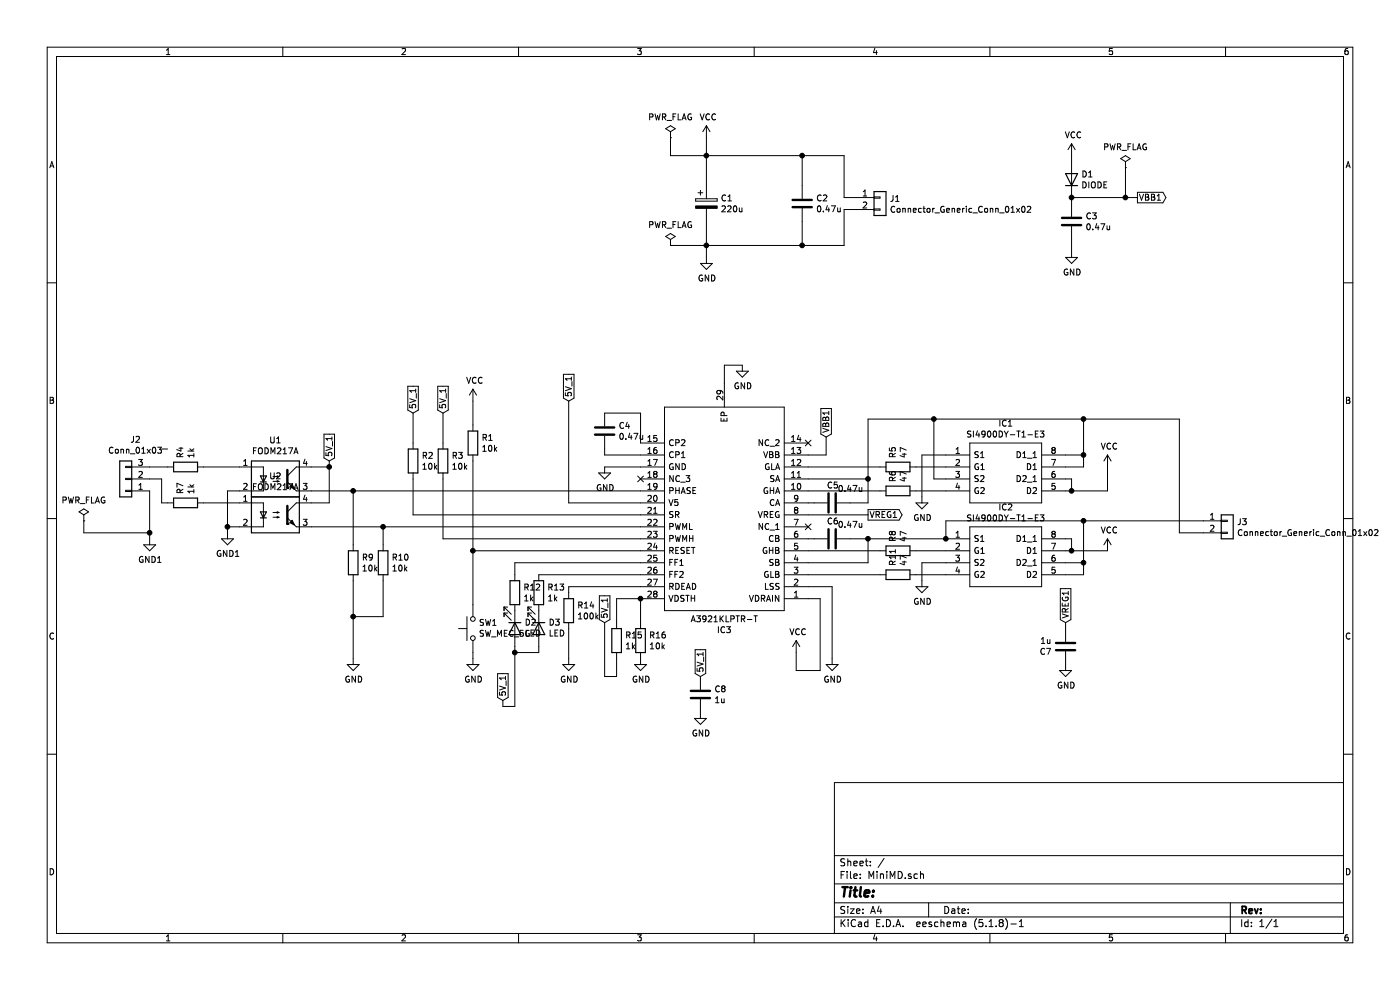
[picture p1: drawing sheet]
EESchema Schematic File Version 4
EELAYER 30 0
EELAYER END
$Descr A4 11693 8268
encoding utf-8
Sheet 1 1
Title ""
Date ""
Rev ""
Comp ""
Comment1 ""
Comment2 ""
Comment3 ""
Comment4 ""
$EndDescr
$Comp
L Device:C C4
U 1 1
P 5500 3600
F 0 "C4" H 5615 3646 50  0000 L CNN
F 1 "0.47u" H 5615 3555 50  0000 L CNN
F 2 "Capacitor_SMD:C_1206_3216Metric" H 5538 3450 50  0001 C CNN
F 3 "~" H 5500 3600 50  0001 C CNN
	1    5500 3600
	1    0    0    -1  
$EndComp
Wire Wire Line
	5800 3700 5800 3450
Wire Wire Line
	5800 3450 5500 3450
Wire Wire Line
	5500 3750 5500 3800
Wire Wire Line
	5500 3800 5800 3800
$Comp
L power:GND #PWR07
U 1 1
P 5500 3900
F 0 "#PWR07" H 5500 3650 50  0001 C CNN
F 1 "GND" H 5505 3727 50  0000 C CNN
F 2 "" H 5500 3900 50  0001 C CNN
F 3 "" H 5500 3900 50  0001 C CNN
	1    5500 3900
	1    0    0    -1  
$EndComp
Wire Wire Line
	5800 3900 5500 3900
$Comp
L Device:R R3
U 1 1
P 4150 3850
F 0 "R3" H 4220 3896 50  0000 L CNN
F 1 "10k" H 4220 3805 50  0000 L CNN
F 2 "Resistor_SMD:R_0603_1608Metric" V 4080 3850 50  0001 C CNN
F 3 "~" H 4150 3850 50  0001 C CNN
	1    4150 3850
	1    0    0    -1  
$EndComp
$Comp
L Device:R R2
U 1 1
P 3900 3850
F 0 "R2" H 3970 3896 50  0000 L CNN
F 1 "10k" H 3970 3805 50  0000 L CNN
F 2 "Resistor_SMD:R_0603_1608Metric" V 3830 3850 50  0001 C CNN
F 3 "~" H 3900 3850 50  0001 C CNN
	1    3900 3850
	1    0    0    -1  
$EndComp
$Comp
L Device:R R9
U 1 1
P 3400 4700
F 0 "R9" H 3470 4746 50  0000 L CNN
F 1 "10k" H 3470 4655 50  0000 L CNN
F 2 "Resistor_SMD:R_0603_1608Metric" V 3330 4700 50  0001 C CNN
F 3 "~" H 3400 4700 50  0001 C CNN
	1    3400 4700
	1    0    0    -1  
$EndComp
Wire Wire Line
	3400 4100 3400 4550
Wire Wire Line
	3900 3450 3900 3700
Wire Wire Line
	3650 4400 3650 4550
Wire Wire Line
	3400 4850 3400 5150
Wire Wire Line
	3900 4000 3900 4300
Wire Wire Line
	3650 4850 3650 5150
Connection ~ 3400 4100
$Comp
L power:GND #PWR015
U 1 1
P 3400 5500
F 0 "#PWR015" H 3400 5250 50  0001 C CNN
F 1 "GND" H 3405 5327 50  0000 C CNN
F 2 "" H 3400 5500 50  0001 C CNN
F 3 "" H 3400 5500 50  0001 C CNN
	1    3400 5500
	1    0    0    -1  
$EndComp
Wire Wire Line
	5800 4200 5200 4200
Wire Wire Line
	3200 3850 3200 3900
Wire Wire Line
	3200 3900 3050 3900
Wire Wire Line
	3200 4200 3050 4200
$Comp
L Device:R R10
U 1 1
P 3650 4700
F 0 "R10" H 3720 4746 50  0000 L CNN
F 1 "10k" H 3720 4655 50  0000 L CNN
F 2 "Resistor_SMD:R_0603_1608Metric" V 3580 4700 50  0001 C CNN
F 3 "~" H 3650 4700 50  0001 C CNN
	1    3650 4700
	1    0    0    -1  
$EndComp
$Comp
L Device:R R14
U 1 1
P 5200 5100
F 0 "R14" H 5270 5146 50  0000 L CNN
F 1 "100k" H 5270 5055 50  0000 L CNN
F 2 "Resistor_SMD:R_0603_1608Metric" V 5130 5100 50  0001 C CNN
F 3 "~" H 5200 5100 50  0001 C CNN
	1    5200 5100
	1    0    0    -1  
$EndComp
$Comp
L power:GND #PWR017
U 1 1
P 5200 5500
F 0 "#PWR017" H 5200 5250 50  0001 C CNN
F 1 "GND" H 5205 5327 50  0000 C CNN
F 2 "" H 5200 5500 50  0001 C CNN
F 3 "" H 5200 5500 50  0001 C CNN
	1    5200 5500
	1    0    0    -1  
$EndComp
$Comp
L power:GND #PWR018
U 1 1
P 5800 5500
F 0 "#PWR018" H 5800 5250 50  0001 C CNN
F 1 "GND" H 5805 5327 50  0000 C CNN
F 2 "" H 5800 5500 50  0001 C CNN
F 3 "" H 5800 5500 50  0001 C CNN
	1    5800 5500
	1    0    0    -1  
$EndComp
Wire Wire Line
	5800 5000 5800 5200
Wire Wire Line
	5200 3350 5200 4200
$Comp
L Device:R R1
U 1 1
P 4400 3700
F 0 "R1" H 4470 3746 50  0000 L CNN
F 1 "10k" H 4470 3655 50  0000 L CNN
F 2 "Resistor_SMD:R_0603_1608Metric" V 4330 3700 50  0001 C CNN
F 3 "~" H 4400 3700 50  0001 C CNN
	1    4400 3700
	1    0    0    -1  
$EndComp
Wire Wire Line
	4400 3350 4400 3550
Wire Wire Line
	4400 3850 4400 4600
Wire Wire Line
	5200 4900 5200 4950
$Comp
L Device:LED D2
U 1 1
P 4750 5250
F 0 "D2" V 4697 5330 50  0000 L CNN
F 1 "LED" V 4788 5330 50  0000 L CNN
F 2 "LED_SMD:LED_0603_1608Metric" H 4750 5250 50  0001 C CNN
F 3 "~" H 4750 5250 50  0001 C CNN
	1    4750 5250
	0    1    1    0   
$EndComp
$Comp
L Device:LED D3
U 1 1
P 4950 5250
F 0 "D3" V 4897 5330 50  0000 L CNN
F 1 "LED" V 4988 5330 50  0000 L CNN
F 2 "LED_SMD:LED_0603_1608Metric" H 4950 5250 50  0001 C CNN
F 3 "~" H 4950 5250 50  0001 C CNN
	1    4950 5250
	0    1    1    0   
$EndComp
Wire Wire Line
	5800 4700 4750 4700
Wire Wire Line
	5800 4800 4950 4800
$Comp
L Device:R R13
U 1 1
P 4950 4950
F 0 "R13" H 5020 4996 50  0000 L CNN
F 1 "1k" H 5020 4905 50  0000 L CNN
F 2 "Resistor_SMD:R_0603_1608Metric" V 4880 4950 50  0001 C CNN
F 3 "~" H 4950 4950 50  0001 C CNN
	1    4950 4950
	1    0    0    -1  
$EndComp
$Comp
L Device:R R12
U 1 1
P 4750 4950
F 0 "R12" H 4820 4996 50  0000 L CNN
F 1 "1k" H 4820 4905 50  0000 L CNN
F 2 "Resistor_SMD:R_0603_1608Metric" V 4680 4950 50  0001 C CNN
F 3 "~" H 4750 4950 50  0001 C CNN
	1    4750 4950
	1    0    0    -1  
$EndComp
Wire Wire Line
	4750 4700 4750 4800
Wire Wire Line
	4950 5400 4950 5450
Wire Wire Line
	4950 5450 4750 5450
Wire Wire Line
	4750 5450 4750 5400
Wire Wire Line
	3050 4100 3400 4100
Wire Wire Line
	3400 4100 5800 4100
Wire Wire Line
	4150 4500 5800 4500
Wire Wire Line
	4400 4600 5800 4600
Wire Wire Line
	4400 4600 4400 5050
Connection ~ 4400 4600
$Comp
L power:GND #PWR016
U 1 1
P 4400 5500
F 0 "#PWR016" H 4400 5250 50  0001 C CNN
F 1 "GND" H 4405 5327 50  0000 C CNN
F 2 "" H 4400 5500 50  0001 C CNN
F 3 "" H 4400 5500 50  0001 C CNN
	1    4400 5500
	1    0    0    -1  
$EndComp
Wire Wire Line
	5200 5250 5200 5500
Wire Wire Line
	4400 5450 4400 5500
Wire Wire Line
	3400 5150 3400 5500
Connection ~ 3400 5150
$Comp
L Simulation_SPICE:DIODE D1
U 1 1
P 9400 1500
F 0 "D1" V 9354 1580 50  0000 L CNN
F 1 "DIODE" V 9445 1580 50  0000 L CNN
F 2 "Diode_SMD:D_1812_4532Metric" H 9400 1500 50  0001 C CNN
F 3 "~" H 9400 1500 50  0001 C CNN
F 4 "Y" H 9400 1500 50  0001 L CNN "Spice_Netlist_Enabled"
F 5 "D" H 9400 1500 50  0001 L CNN "Spice_Primitive"
	1    9400 1500
	0    1    1    0   
$EndComp
$Comp
L Device:C C3
U 1 1
P 9400 1850
F 0 "C3" H 9515 1896 50  0000 L CNN
F 1 "0.47u" H 9515 1805 50  0000 L CNN
F 2 "Capacitor_SMD:C_1206_3216Metric" H 9438 1700 50  0001 C CNN
F 3 "~" H 9400 1850 50  0001 C CNN
	1    9400 1850
	1    0    0    -1  
$EndComp
Wire Wire Line
	7200 3800 7350 3800
$Comp
L Device:CP C1
U 1 1
P 6350 1700
F 0 "C1" H 6468 1746 50  0000 L CNN
F 1 "220u" H 6468 1655 50  0000 L CNN
F 2 "Capacitor_SMD:CP_Elec_10x10" H 6388 1550 50  0001 C CNN
F 3 "~" H 6350 1700 50  0001 C CNN
	1    6350 1700
	1    0    0    -1  
$EndComp
$Comp
L Device:C C2
U 1 1
P 7150 1700
F 0 "C2" H 7265 1746 50  0000 L CNN
F 1 "0.47u" H 7265 1655 50  0000 L CNN
F 2 "Capacitor_SMD:C_1206_3216Metric" H 7188 1550 50  0001 C CNN
F 3 "~" H 7150 1700 50  0001 C CNN
	1    7150 1700
	1    0    0    -1  
$EndComp
Wire Wire Line
	6350 1300 6350 1550
Wire Wire Line
	6350 2050 6350 1850
Wire Wire Line
	7150 1850 7150 2050
Wire Wire Line
	7150 1300 7150 1550
$Comp
L power:VCC #PWR01
U 1 1
P 6350 1150
F 0 "#PWR01" H 6350 1000 50  0001 C CNN
F 1 "VCC" H 6365 1323 50  0000 C CNN
F 2 "" H 6350 1150 50  0001 C CNN
F 3 "" H 6350 1150 50  0001 C CNN
	1    6350 1150
	1    0    0    -1  
$EndComp
$Comp
L power:GND #PWR04
U 1 1
P 6350 2150
F 0 "#PWR04" H 6350 1900 50  0001 C CNN
F 1 "GND" H 6355 1977 50  0000 C CNN
F 2 "" H 6350 2150 50  0001 C CNN
F 3 "" H 6350 2150 50  0001 C CNN
	1    6350 2150
	1    0    0    -1  
$EndComp
Wire Wire Line
	6350 1150 6350 1300
Connection ~ 6350 1300
Wire Wire Line
	6350 2050 6350 2150
Connection ~ 6350 2050
$Comp
L power:PWR_FLAG #FLG01
U 1 1
P 6050 1150
F 0 "#FLG01" H 6050 1225 50  0001 C CNN
F 1 "PWR_FLAG" H 6050 1323 50  0000 C CNN
F 2 "" H 6050 1150 50  0001 C CNN
F 3 "~" H 6050 1150 50  0001 C CNN
	1    6050 1150
	1    0    0    -1  
$EndComp
Wire Wire Line
	6050 1150 6050 1300
Wire Wire Line
	6050 1300 6350 1300
$Comp
L power:PWR_FLAG #FLG03
U 1 1
P 6050 2050
F 0 "#FLG03" H 6050 2125 50  0001 C CNN
F 1 "PWR_FLAG" H 6050 2223 50  0000 C CNN
F 2 "" H 6050 2050 50  0001 C CNN
F 3 "~" H 6050 2050 50  0001 C CNN
	1    6050 2050
	1    0    0    -1  
$EndComp
Wire Wire Line
	6350 2050 6050 2050
$Comp
L MiniMD-rescue:Connector_Generic_Conn_01x02-CoulombMini-cache J3
U 1 1
P 10700 4350
F 0 "J3" H 10780 4342 50  0000 L CNN
F 1 "Connector_Generic_Conn_01x02" H 10780 4251 50  0000 L CNN
F 2 "Connector_JST:JST_XH_B2B-XH-A_1x02_P2.50mm_Vertical" H 10700 4350 50  0001 C CNN
F 3 "" H 10700 4350 50  0001 C CNN
	1    10700 4350
	1    0    0    -1  
$EndComp
$Comp
L power:VCC #PWR014
U 1 1
P 7100 5450
F 0 "#PWR014" H 7100 5300 50  0001 C CNN
F 1 "VCC" H 7115 5623 50  0000 C CNN
F 2 "" H 7100 5450 50  0001 C CNN
F 3 "" H 7100 5450 50  0001 C CNN
	1    7100 5450
	1    0    0    -1  
$EndComp
Wire Wire Line
	7200 5000 7300 5000
Wire Wire Line
	7300 5000 7300 5600
Wire Wire Line
	7300 5600 7100 5600
Wire Wire Line
	7100 5600 7100 5450
Wire Wire Line
	7200 4900 7400 4900
Wire Wire Line
	7400 4900 7400 5500
$Comp
L Device:R R5
U 1 1
P 7950 3900
F 0 "R5" H 8020 3946 50  0000 L CNN
F 1 "47" H 8020 3855 50  0000 L CNN
F 2 "Resistor_SMD:R_0603_1608Metric" V 7880 3900 50  0001 C CNN
F 3 "~" H 7950 3900 50  0001 C CNN
	1    7950 3900
	0    -1   -1   0   
$EndComp
$Comp
L Device:R R6
U 1 1
P 7950 4100
F 0 "R6" H 8020 4146 50  0000 L CNN
F 1 "47" H 8020 4055 50  0000 L CNN
F 2 "Resistor_SMD:R_0603_1608Metric" V 7880 4100 50  0001 C CNN
F 3 "~" H 7950 4100 50  0001 C CNN
	1    7950 4100
	0    -1   -1   0   
$EndComp
$Comp
L Device:R R8
U 1 1
P 7950 4600
F 0 "R8" H 8020 4646 50  0000 L CNN
F 1 "47" H 8020 4555 50  0000 L CNN
F 2 "Resistor_SMD:R_0603_1608Metric" V 7880 4600 50  0001 C CNN
F 3 "~" H 7950 4600 50  0001 C CNN
	1    7950 4600
	0    -1   -1   0   
$EndComp
$Comp
L Device:R R11
U 1 1
P 7950 4800
F 0 "R11" H 8020 4846 50  0000 L CNN
F 1 "47" H 8020 4755 50  0000 L CNN
F 2 "Resistor_SMD:R_0603_1608Metric" V 7880 4800 50  0001 C CNN
F 3 "~" H 7950 4800 50  0001 C CNN
	1    7950 4800
	0    -1   -1   0   
$EndComp
Wire Wire Line
	8350 4800 8100 4800
Wire Wire Line
	8100 3900 8350 3900
Wire Wire Line
	8100 4100 8350 4100
Wire Wire Line
	8100 4600 8350 4600
Wire Wire Line
	7200 3900 7800 3900
Wire Wire Line
	7200 4100 7800 4100
Wire Wire Line
	7200 4600 7800 4600
Wire Wire Line
	7200 4800 7800 4800
$Comp
L Device:C C5
U 1 1
P 7400 4200
F 0 "C5" V 7515 4246 50  0000 R TNN
F 1 "0.47u" V 7515 4155 50  0000 R CNN
F 2 "Capacitor_SMD:C_1206_3216Metric" H 7438 4050 50  0001 C CNN
F 3 "~" H 7400 4200 50  0001 C CNN
	1    7400 4200
	0    -1   -1   0   
$EndComp
$Comp
L Device:C C6
U 1 1
P 7400 4500
F 0 "C6" V 7515 4546 50  0000 R TNN
F 1 "0.47u" V 7515 4455 50  0000 R CNN
F 2 "Capacitor_SMD:C_1206_3216Metric" H 7438 4350 50  0001 C CNN
F 3 "~" H 7400 4500 50  0001 C CNN
	1    7400 4500
	0    -1   -1   0   
$EndComp
Wire Wire Line
	7200 4200 7250 4200
Wire Wire Line
	7200 4500 7250 4500
Text GLabel 7700 4300 2    50   Output ~ 0
VREG1
Wire Wire Line
	7700 4300 7200 4300
Text GLabel 9350 5200 1    50   Input ~ 0
VREG1
$Comp
L Device:C C7
U 1 1
P 9350 5400
F 0 "C7" H 9465 5446 50  0000 L CNN
F 1 "1u" H 9465 5355 50  0000 L CNN
F 2 "Capacitor_SMD:C_0603_1608Metric" H 9388 5250 50  0001 C CNN
F 3 "~" H 9350 5400 50  0001 C CNN
	1    9350 5400
	-1   0    0    1   
$EndComp
$Comp
L power:GND #PWR020
U 1 1
P 9350 5550
F 0 "#PWR020" H 9350 5300 50  0001 C CNN
F 1 "GND" H 9355 5377 50  0000 C CNN
F 2 "" H 9350 5550 50  0001 C CNN
F 3 "" H 9350 5550 50  0001 C CNN
	1    9350 5550
	1    0    0    -1  
$EndComp
Wire Wire Line
	9350 5200 9350 5250
Wire Wire Line
	7700 4700 7700 4500
Wire Wire Line
	7200 4000 7700 4000
Wire Wire Line
	7700 4000 7700 4200
Wire Wire Line
	7700 4200 7550 4200
Wire Wire Line
	7550 4500 7700 4500
Wire Wire Line
	7200 4700 7700 4700
Wire Wire Line
	7700 4000 7700 3500
Wire Wire Line
	7700 3500 8250 3500
Wire Wire Line
	8250 3500 8250 4000
Wire Wire Line
	8250 4000 8350 4000
Connection ~ 7700 4000
$Comp
L power:GND #PWR09
U 1 1
P 8150 4150
F 0 "#PWR09" H 8150 3900 50  0001 C CNN
F 1 "GND" H 8155 3977 50  0000 C CNN
F 2 "" H 8150 4150 50  0001 C CNN
F 3 "" H 8150 4150 50  0001 C CNN
	1    8150 4150
	1    0    0    -1  
$EndComp
$Comp
L power:GND #PWR013
U 1 1
P 8150 4850
F 0 "#PWR013" H 8150 4600 50  0001 C CNN
F 1 "GND" H 8155 4677 50  0000 C CNN
F 2 "" H 8150 4850 50  0001 C CNN
F 3 "" H 8150 4850 50  0001 C CNN
	1    8150 4850
	1    0    0    -1  
$EndComp
Wire Wire Line
	8350 4700 8150 4700
Wire Wire Line
	8150 4700 8150 4850
Wire Wire Line
	8150 4150 8150 3800
Wire Wire Line
	8150 3800 8350 3800
Wire Wire Line
	7700 4500 8350 4500
Connection ~ 7700 4500
Wire Wire Line
	8350 4350 8350 4500
Wire Wire Line
	9350 4700 9500 4700
Wire Wire Line
	9500 4700 9500 4800
Wire Wire Line
	9500 4800 9350 4800
Wire Wire Line
	9500 4700 9500 4350
Connection ~ 9500 4700
Wire Wire Line
	9350 3800 9500 3800
Wire Wire Line
	9500 3800 9500 3500
Connection ~ 9500 3500
Wire Wire Line
	9500 3500 10300 3500
Wire Wire Line
	9350 3900 9500 3900
Wire Wire Line
	9500 3900 9500 3800
Connection ~ 9500 3800
$Comp
L power:VCC #PWR08
U 1 1
P 9700 3900
F 0 "#PWR08" H 9700 3750 50  0001 C CNN
F 1 "VCC" H 9715 4073 50  0000 C CNN
F 2 "" H 9700 3900 50  0001 C CNN
F 3 "" H 9700 3900 50  0001 C CNN
	1    9700 3900
	1    0    0    -1  
$EndComp
$Comp
L power:VCC #PWR012
U 1 1
P 9700 4600
F 0 "#PWR012" H 9700 4450 50  0001 C CNN
F 1 "VCC" H 9715 4773 50  0000 C CNN
F 2 "" H 9700 4600 50  0001 C CNN
F 3 "" H 9700 4600 50  0001 C CNN
	1    9700 4600
	1    0    0    -1  
$EndComp
Wire Wire Line
	9350 4100 9400 4100
Wire Wire Line
	9350 4600 9400 4600
Wire Wire Line
	9350 4500 9400 4500
Wire Wire Line
	9400 4500 9400 4600
Connection ~ 9400 4600
Wire Wire Line
	9400 4600 9700 4600
Wire Wire Line
	9700 3900 9700 4100
Wire Wire Line
	9350 4000 9400 4000
Wire Wire Line
	9400 4000 9400 4100
Connection ~ 9400 4100
Wire Wire Line
	9400 4100 9700 4100
Connection ~ 9500 4350
Wire Wire Line
	10500 4450 10300 4450
Wire Wire Line
	2450 4100 2350 4100
Wire Wire Line
	2350 4400 2350 4450
Wire Wire Line
	2450 4400 2350 4400
$Comp
L power:GND1 #PWR010
U 1 1
P 2350 4450
F 0 "#PWR010" H 2350 4200 50  0001 C CNN
F 1 "GND1" H 2355 4277 50  0000 C CNN
F 2 "" H 2350 4450 50  0001 C CNN
F 3 "" H 2350 4450 50  0001 C CNN
	1    2350 4450
	1    0    0    -1  
$EndComp
Wire Wire Line
	1700 4450 1700 4500
$Comp
L Isolator:FODM217A U2
U 1 1
P 2750 4300
F 0 "U2" H 2750 4625 50  0000 C CNN
F 1 "FODM217A" H 2750 4534 50  0000 C CNN
F 2 "Package_SO:SOP-4_4.4x2.6mm_P1.27mm" H 2750 4100 50  0001 C CIN
F 3 "https://www.onsemi.com/pub/Collateral/FODM214-D.PDF" H 2750 4300 50  0001 L CNN
	1    2750 4300
	1    0    0    -1  
$EndComp
Wire Wire Line
	1800 3750 1850 3750
Wire Wire Line
	2150 4200 2450 4200
Wire Wire Line
	2150 3900 2450 3900
$Comp
L Device:R R7
U 1 1
P 2000 4200
F 0 "R7" H 2070 4246 50  0000 L CNN
F 1 "1k" H 2070 4155 50  0000 L CNN
F 2 "Resistor_SMD:R_0603_1608Metric" V 1930 4200 50  0001 C CNN
F 3 "~" H 2000 4200 50  0001 C CNN
	1    2000 4200
	0    -1   -1   0   
$EndComp
$Comp
L Device:R R4
U 1 1
P 2000 3900
F 0 "R4" H 2070 3946 50  0000 L CNN
F 1 "1k" H 2070 3855 50  0000 L CNN
F 2 "Resistor_SMD:R_0603_1608Metric" V 1930 3900 50  0001 C CNN
F 3 "~" H 2000 3900 50  0001 C CNN
	1    2000 3900
	0    -1   -1   0   
$EndComp
$Comp
L Isolator:FODM217A U1
U 1 1
P 2750 4000
F 0 "U1" H 2750 4325 50  0000 C CNN
F 1 "FODM217A" H 2750 4234 50  0000 C CNN
F 2 "Package_SO:SOP-4_4.4x2.6mm_P1.27mm" H 2750 3800 50  0001 C CIN
F 3 "https://www.onsemi.com/pub/Collateral/FODM214-D.PDF" H 2750 4000 50  0001 L CNN
	1    2750 4000
	1    0    0    -1  
$EndComp
$Comp
L MiniMD-rescue:Connector_Generic_Conn_01x02-CoulombMini-cache J1
U 1 1
P 7800 1650
F 0 "J1" H 7880 1642 50  0000 L CNN
F 1 "Connector_Generic_Conn_01x02" H 7880 1551 50  0000 L CNN
F 2 "Connector_JST:JST_XH_B2B-XH-A_1x02_P2.50mm_Vertical" H 7800 1650 50  0001 C CNN
F 3 "" H 7800 1650 50  0001 C CNN
	1    7800 1650
	1    0    0    -1  
$EndComp
Wire Wire Line
	9400 1650 9400 1700
Wire Wire Line
	9400 1350 9400 1300
Text GLabel 7350 3650 1    50   Input ~ 0
VBB1
Wire Wire Line
	7350 3650 7350 3800
$Comp
L power:PWR_FLAG #FLG04
U 1 1
P 1150 4350
F 0 "#FLG04" H 1150 4425 50  0001 C CNN
F 1 "PWR_FLAG" H 1150 4523 50  0000 C CNN
F 2 "" H 1150 4350 50  0001 C CNN
F 3 "~" H 1150 4350 50  0001 C CNN
	1    1150 4350
	1    0    0    -1  
$EndComp
Wire Wire Line
	1150 4450 1150 4350
Text GLabel 5200 3350 1    50   Input ~ 0
5V_1
Text GLabel 4650 5850 1    50   Input ~ 0
5V_1
Text GLabel 3200 3850 1    50   Input ~ 0
5V_1
Wire Wire Line
	4750 5450 4750 5900
Wire Wire Line
	4750 5900 4650 5900
Wire Wire Line
	4650 5900 4650 5850
Connection ~ 4750 5450
Connection ~ 9400 1650
Connection ~ 9850 1650
Wire Wire Line
	9850 1650 9950 1650
Wire Wire Line
	9850 1400 9850 1650
Wire Wire Line
	9400 1650 9850 1650
$Comp
L power:PWR_FLAG #FLG02
U 1 1
P 9850 1400
F 0 "#FLG02" H 9850 1475 50  0001 C CNN
F 1 "PWR_FLAG" H 9850 1573 50  0000 C CNN
F 2 "" H 9850 1400 50  0001 C CNN
F 3 "~" H 9850 1400 50  0001 C CNN
	1    9850 1400
	1    0    0    -1  
$EndComp
Text GLabel 9950 1650 2    50   Output ~ 0
VBB1
$Comp
L MiniMD-rescue:A3921KLPTR-T-SamacSys_Parts IC3
U 1 1
P 7200 5000
F 0 "IC3" H 7900 5265 50  0000 C CNN
F 1 "A3921KLPTR-T" H 7900 5174 50  0000 C CNN
F 2 "SamacSys_Parts:SOP65P640X120-29N" H 8450 5100 50  0001 L CNN
F 3 "https://www.allegromicro.com/~/media/Files/Datasheets/A3921-Datasheet.ashx?la=en&hash=97529A83BF6543E7B2E0B23F3CD9C54723611927" H 8450 5000 50  0001 L CNN
F 4 "IC FULL BRIDGE CTLR 28TSSOP" H 8450 4900 50  0001 L CNN "Description"
F 5 "1.2" H 8450 4800 50  0001 L CNN "Height"
F 6 "Allegro Microsystems" H 8450 4700 50  0001 L CNN "Manufacturer_Name"
F 7 "A3921KLPTR-T" H 8450 4600 50  0001 L CNN "Manufacturer_Part_Number"
F 8 "" H 8450 4500 50  0001 L CNN "Mouser Part Number"
F 9 "" H 8450 4400 50  0001 L CNN "Mouser Price/Stock"
F 10 "A3921KLPTR-T" H 8450 4300 50  0001 L CNN "Arrow Part Number"
F 11 "https://www.arrow.com/en/products/a3921klptr-t/allegro-microsystems" H 8450 4200 50  0001 L CNN "Arrow Price/Stock"
	1    7200 5000
	-1   0    0    1   
$EndComp
NoConn ~ 7200 3700
NoConn ~ 7200 4400
NoConn ~ 5800 4000
$Comp
L MiniMD-rescue:SI4900DY-T1-E3-SamacSys_Parts IC1
U 1 1
P 8350 3800
F 0 "IC1" H 8850 4065 50  0000 C CNN
F 1 "SI4900DY-T1-E3" H 8850 3974 50  0000 C CNN
F 2 "SamacSys_Parts:SOIC127P600X175-8N" H 9200 3900 50  0001 L CNN
F 3 "http://www.vishay.com/docs/73272/si4900dy.pdf" H 9200 3800 50  0001 L CNN
F 4 "SI4900DY-T1-E3, Dual N-channel MOSFET Transistor 4.3 A 60 V, 8-Pin SOIC" H 9200 3700 50  0001 L CNN "Description"
F 5 "1.75" H 9200 3600 50  0001 L CNN "Height"
F 6 "Vishay" H 9200 3500 50  0001 L CNN "Manufacturer_Name"
F 7 "SI4900DY-T1-E3" H 9200 3400 50  0001 L CNN "Manufacturer_Part_Number"
F 8 "781-SI4900DY-E3" H 9200 3300 50  0001 L CNN "Mouser Part Number"
F 9 "https://www.mouser.com/Search/Refine.aspx?Keyword=781-SI4900DY-E3" H 9200 3200 50  0001 L CNN "Mouser Price/Stock"
F 10 "SI4900DY-T1-E3" H 9200 3100 50  0001 L CNN "Arrow Part Number"
F 11 "https://www.arrow.com/en/products/si4900dy-t1-e3/vishay" H 9200 3000 50  0001 L CNN "Arrow Price/Stock"
	1    8350 3800
	1    0    0    -1  
$EndComp
$Comp
L MiniMD-rescue:SI4900DY-T1-E3-SamacSys_Parts IC2
U 1 1
P 8350 4500
F 0 "IC2" H 8850 4765 50  0000 C CNN
F 1 "SI4900DY-T1-E3" H 8850 4674 50  0000 C CNN
F 2 "SamacSys_Parts:SOIC127P600X175-8N" H 9200 4600 50  0001 L CNN
F 3 "http://www.vishay.com/docs/73272/si4900dy.pdf" H 9200 4500 50  0001 L CNN
F 4 "SI4900DY-T1-E3, Dual N-channel MOSFET Transistor 4.3 A 60 V, 8-Pin SOIC" H 9200 4400 50  0001 L CNN "Description"
F 5 "1.75" H 9200 4300 50  0001 L CNN "Height"
F 6 "Vishay" H 9200 4200 50  0001 L CNN "Manufacturer_Name"
F 7 "SI4900DY-T1-E3" H 9200 4100 50  0001 L CNN "Manufacturer_Part_Number"
F 8 "781-SI4900DY-E3" H 9200 4000 50  0001 L CNN "Mouser Part Number"
F 9 "https://www.mouser.com/Search/Refine.aspx?Keyword=781-SI4900DY-E3" H 9200 3900 50  0001 L CNN "Mouser Price/Stock"
F 10 "SI4900DY-T1-E3" H 9200 3800 50  0001 L CNN "Arrow Part Number"
F 11 "https://www.arrow.com/en/products/si4900dy-t1-e3/vishay" H 9200 3700 50  0001 L CNN "Arrow Price/Stock"
	1    8350 4500
	1    0    0    -1  
$EndComp
Connection ~ 8350 4500
Wire Wire Line
	8250 3500 9500 3500
Connection ~ 8250 3500
Wire Wire Line
	8350 4350 9500 4350
Wire Wire Line
	7600 1650 7500 1650
Wire Wire Line
	7500 1650 7500 1300
Wire Wire Line
	7500 1300 7150 1300
Connection ~ 7150 1300
Wire Wire Line
	7600 1750 7500 1750
Wire Wire Line
	7500 1750 7500 2050
Wire Wire Line
	7500 2050 7150 2050
Connection ~ 7150 2050
$Comp
L power:VCC #PWR02
U 1 1
P 9400 1300
F 0 "#PWR02" H 9400 1150 50  0001 C CNN
F 1 "VCC" H 9415 1473 50  0000 C CNN
F 2 "" H 9400 1300 50  0001 C CNN
F 3 "" H 9400 1300 50  0001 C CNN
	1    9400 1300
	1    0    0    -1  
$EndComp
$Comp
L power:GND #PWR03
U 1 1
P 9400 2100
F 0 "#PWR03" H 9400 1850 50  0001 C CNN
F 1 "GND" H 9405 1927 50  0000 C CNN
F 2 "" H 9400 2100 50  0001 C CNN
F 3 "" H 9400 2100 50  0001 C CNN
	1    9400 2100
	1    0    0    -1  
$EndComp
Wire Wire Line
	9400 2000 9400 2100
$Comp
L power:GND #PWR019
U 1 1
P 7400 5500
F 0 "#PWR019" H 7400 5250 50  0001 C CNN
F 1 "GND" H 7405 5327 50  0000 C CNN
F 2 "" H 7400 5500 50  0001 C CNN
F 3 "" H 7400 5500 50  0001 C CNN
	1    7400 5500
	1    0    0    -1  
$EndComp
$Comp
L power:GND #PWR05
U 1 1
P 6650 3050
F 0 "#PWR05" H 6650 2800 50  0001 C CNN
F 1 "GND" H 6655 2877 50  0000 C CNN
F 2 "" H 6650 3050 50  0001 C CNN
F 3 "" H 6650 3050 50  0001 C CNN
	1    6650 3050
	1    0    0    -1  
$EndComp
Wire Wire Line
	6650 3050 6500 3050
Wire Wire Line
	6500 3050 6500 3200
Text GLabel 6300 5650 1    50   Input ~ 0
5V_1
$Comp
L power:GND #PWR021
U 1 1
P 6300 5950
F 0 "#PWR021" H 6300 5700 50  0001 C CNN
F 1 "GND" H 6305 5777 50  0000 C CNN
F 2 "" H 6300 5950 50  0001 C CNN
F 3 "" H 6300 5950 50  0001 C CNN
	1    6300 5950
	1    0    0    -1  
$EndComp
$Comp
L Device:C C8
U 1 1
P 6300 5800
F 0 "C8" H 6415 5846 50  0000 L CNN
F 1 "1u" H 6415 5755 50  0000 L CNN
F 2 "Capacitor_SMD:C_0603_1608Metric" H 6338 5650 50  0001 C CNN
F 3 "~" H 6300 5800 50  0001 C CNN
	1    6300 5800
	1    0    0    -1  
$EndComp
$Comp
L power:VCC #PWR06
U 1 1
P 4400 3350
F 0 "#PWR06" H 4400 3200 50  0001 C CNN
F 1 "VCC" H 4415 3523 50  0000 C CNN
F 2 "" H 4400 3350 50  0001 C CNN
F 3 "" H 4400 3350 50  0001 C CNN
	1    4400 3350
	1    0    0    -1  
$EndComp
$Comp
L Device:R R16
U 1 1
P 5800 5350
F 0 "R16" H 5870 5396 50  0000 L CNN
F 1 "10k" H 5870 5305 50  0000 L CNN
F 2 "Resistor_SMD:R_0603_1608Metric" V 5730 5350 50  0001 C CNN
F 3 "~" H 5800 5350 50  0001 C CNN
	1    5800 5350
	1    0    0    -1  
$EndComp
Wire Wire Line
	5200 4900 5800 4900
$Comp
L Device:R R15
U 1 1
P 5600 5350
F 0 "R15" H 5670 5396 50  0000 L CNN
F 1 "1k" H 5670 5305 50  0000 L CNN
F 2 "Resistor_SMD:R_0603_1608Metric" V 5530 5350 50  0001 C CNN
F 3 "~" H 5600 5350 50  0001 C CNN
	1    5600 5350
	1    0    0    -1  
$EndComp
Text GLabel 5500 5200 1    50   Input ~ 0
5V_1
Wire Wire Line
	5500 5200 5500 5650
Wire Wire Line
	5500 5650 5600 5650
Wire Wire Line
	5600 5650 5600 5500
Wire Wire Line
	5600 5200 5600 5000
Wire Wire Line
	5600 5000 5800 5000
Connection ~ 5800 5000
$Comp
L Switch:SW_MEC_5G SW1
U 1 1
P 4400 5250
F 0 "SW1" V 4446 5202 50  0000 R CNN
F 1 "SW_MEC_5G" V 4355 5202 50  0000 R CNN
F 2 "Button_Switch_SMD:SW_Push_1P1T_NO_CK_KMR2" H 4400 5450 50  0001 C CNN
F 3 "http://www.apem.com/int/index.php?controller=attachment&id_attachment=488" H 4400 5450 50  0001 C CNN
	1    4400 5250
	0    -1   -1   0   
$EndComp
Wire Wire Line
	6350 1300 7150 1300
Wire Wire Line
	6350 2050 7150 2050
Wire Wire Line
	3400 5150 3650 5150
Wire Wire Line
	4150 4000 4150 4500
Text GLabel 3900 3450 1    50   Input ~ 0
5V_1
Text GLabel 4150 3450 1    50   Input ~ 0
5V_1
Wire Wire Line
	4150 3450 4150 3700
Connection ~ 3650 4400
Wire Wire Line
	3650 4400 5800 4400
Wire Wire Line
	3900 4300 5800 4300
Wire Wire Line
	3050 4400 3650 4400
Wire Wire Line
	2350 4100 2350 4400
Connection ~ 2350 4400
Wire Wire Line
	3200 3900 3200 4200
Connection ~ 3200 3900
$Comp
L Connector_Generic:Conn_01x03 J2
U 1 1
P 1500 4000
F 0 "J2" H 1418 3675 50  0000 C CNN
F 1 "Conn_01x03" H 1418 3766 50  0000 C CNN
F 2 "Connector_JST:JST_XH_B3B-XH-A_1x03_P2.50mm_Vertical" H 1500 4000 50  0001 C CNN
F 3 "~" H 1500 4000 50  0001 C CNN
	1    1500 4000
	-1   0    0    1   
$EndComp
$Comp
L power:GND1 #PWR011
U 1 1
P 1700 4500
F 0 "#PWR011" H 1700 4250 50  0001 C CNN
F 1 "GND1" H 1705 4327 50  0000 C CNN
F 2 "" H 1700 4500 50  0001 C CNN
F 3 "" H 1700 4500 50  0001 C CNN
	1    1700 4500
	1    0    0    -1  
$EndComp
Wire Wire Line
	1150 4450 1700 4450
Wire Wire Line
	1850 3900 1700 3900
Wire Wire Line
	1850 4200 1800 4200
Wire Wire Line
	1800 4200 1800 4000
Wire Wire Line
	1800 4000 1700 4000
Wire Wire Line
	1700 4100 1700 4450
Connection ~ 1700 4450
Wire Wire Line
	10300 4450 10300 3500
Wire Wire Line
	9500 4350 10500 4350
$EndSCHEMATC
